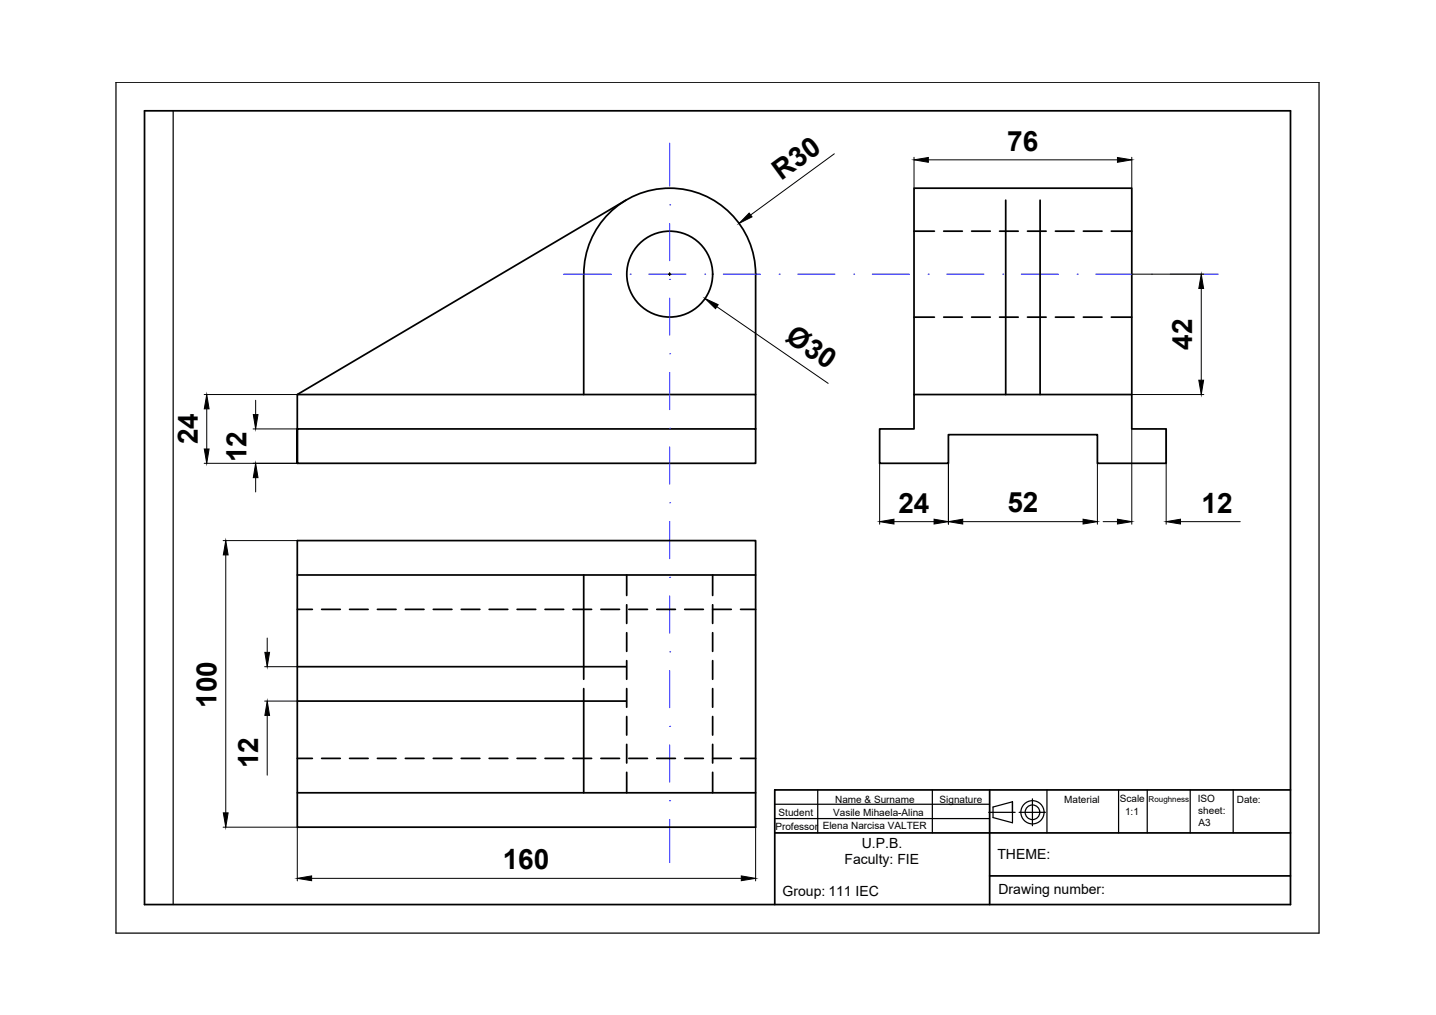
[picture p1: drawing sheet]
<svg xmlns="http://www.w3.org/2000/svg" width="297mm" height="210mm" viewBox="0 0 297 210" stroke-linecap="round" stroke-linejoin="round" font-family="sans-serif">
<!-- layer: 0 -->
<path d="M24 17h248.8v176h-248.8zM35.8 22.9v164.2M160.3 163.4h.1M160.3 169.3h44.4M160.3 166.3h44.4M169.1 163.4v8.8M192.9 163.4v8.8M216.6 163.4v8.8M231.4 163.4v8.8M237.3 163.4v8.8M246.2 163.4v8.8M255.1 163.4v8.8" fill="none" stroke="#000" stroke-width=".25"/>
<path d="M29.9 22.9h237v164.2h-237zM160.3 172.2h106.6M204.7 163.4v23.7M266.9 163.4h-106.6v23.7M204.7 181.1h62.2" fill="none" stroke="#000" stroke-width=".36"/>
<!-- layer: indicator -->
<g fill="none" stroke="#000" stroke-width=".25">
<path d="M204.5 168h5.5M209.4 165.8l-4 1.1v2.2l4 1.1v-4.4v2.2M210.8 168h5.4M213.6 165.2v5.6"/>
<circle cx="213.6" cy="168" r="2.4"/>
<circle cx="213.6" cy="168" r="1.51"/>
</g>
<!-- layer: VISIBLE -->
<g fill="none" stroke="#000" stroke-width=".36">
<path d="M129.5 41.4l-68 40.2M208 41.4v40.2M215.1 41.4v40.2M120.7 81.6l.1-24.9a17.8 17.8 0 0 1 17.7-17.8 17.8 17.8 0 0 1 17.8 17.8v24.9M156.3 88.7v-7.1h-94.8v14.2h94.8v-7.1h-94.8v7.1M182 88.7h7.1v-7.1h45v7.1h7.1v7.1h-14.2v-5.9h-30.8v5.9h-14.2zM189.1 81.6v-42.7h45v42.7M61.5 111.8h94.8v59.3h-94.8zM61.5 118.9h94.8M120.7 118.9v19M61.5 137.9h68M61.5 145h68"/>
<path d="M120.7 145v18.9M61.5 163.9h94.8"/>
<circle cx="138.5" cy="56.7" r="8.9"/>
</g>
<!-- layer: AXIS -->
<g fill="none" stroke="#00f" stroke-width=".21">
<path d="M138.5 29.6v8.9M116.6 56.7h9.9M130.4 56.7h.1M134.2 56.7h7.7M138.5 57.8h.1M138.5 42.4h.1M138.5 46.2v7.7M145.8 56.7h.1M149.6 56.7h7.7M161.2 56.7h.1M165 56.7h7.7M176.6 56.7h.1"/>
<path d="M180.4 56.7h7.7M192 56.7h.1M195.8 56.7h7.7M207.4 56.7h.1M211.3 56.7h7.7M222.8 56.7h.1M226.7 56.7h7.7M238.2 56.7h.1M242 56.7h10M138.5 73.2h.1M138.5 61.6v7.7M138.5 77v7.7"/>
<path d="M138.5 88.6h.1M138.5 92.4v7.7M138.5 119.4h.1M138.5 104h.1M138.5 107.8v7.7M138.5 134.8h.1M138.5 123.2v7.8M138.5 138.7v7.7M138.5 150.2h.1M138.5 154v7.7M138.5 165.6h.1M138.5 169.5v8.9"/>
</g>
<!-- layer: INVISIBLE -->
<g fill="none" stroke="#000" stroke-width=".36">
<path d="M189.1 47.8h4.2M195.2 47.8h3.9M201 47.8h3.8M206.8 47.8h3.8M212.5 47.8h3.9M218.3 47.8h3.9M224.1 47.8h3.9M229.9 47.8h4.2M189.1 65.6h4.2M195.2 65.6h3.9M201 65.6h3.8M206.8 65.6h3.8"/>
<path d="M212.5 65.6h3.9M218.3 65.6h3.9M224.1 65.6h3.9M229.9 65.6h4.2M129.6 118.9v4.2M147.4 118.9v4.2M61.5 126h3.1M66.5 126h3.9M72.3 126h3.8M78.1 126h3.8M83.8 126h3.9M89.6 126h3.9"/>
<path d="M95.4 126h3.9M101.2 126h3.8M107 126h3.8M112.7 126h3.9M118.5 126h3.9M120.7 137.9v2.6M124.3 126h3.9M129.6 125.1v3.8M129.6 130.8v3.9M129.6 136.6v3.9M130.1 126h3.8M135.9 126h3.8"/>
<path d="M141.6 126h3.9M147.4 125.1v3.8M147.4 130.8v3.9M147.4 136.6v3.9M147.4 126h3.9M153.2 126h3.1M61.5 156.8h3.1M66.5 156.8h3.9M72.3 156.8h3.8M78.1 156.8h3.8M83.8 156.8h3.9M89.6 156.8h3.9"/>
<path d="M95.4 156.8h3.9M101.2 156.8h3.8M107 156.8h3.8M112.7 156.8h3.9M118.5 156.8h3.9M120.7 142.4v2.6M124.3 156.8h3.9M129.6 142.4v3.9M129.6 148.2v3.8M129.6 153.9v3.9M129.6 159.7v4.2M130.1 156.8h3.8"/>
<path d="M135.9 156.8h3.8M141.6 156.8h3.9M147.4 142.4v3.9M147.4 148.2v3.8M147.4 153.9v3.9M147.4 159.7v4.2M147.4 156.8h3.9M153.2 156.8h3.1"/>
</g>
<!-- layer: DIMENSION -->
<g fill="none" stroke="#000" stroke-width=".21">
<path d="M172.6 31.8l-17.3 12.7M189.1 32.5v6.4M192 33.1h39.1M234.1 32.5v6.4M138.2 56.7h.6M138.5 56.4v.6M234.1 56.7h14.9M248.5 59.7v18.9M148.3 63.4l23 15.9M42.2 95.8h19.3M42.2 81.6h19.3M42.8 84.6v8.3"/>
<path d="M52.4 88.7h9.1M52.9 82.8v2.9M52.9 98.8v2.9M182 95.8v12.6M196.2 95.8v12.6M227 95.8v12.6M234.1 88.7v19.7M234.1 81.6h14.9M241.2 88.7v19.7M46.2 111.8h15.3M46.7 114.8v53.3M184.9 107.9h8.3"/>
<path d="M199.1 107.9h24.9M228.2 107.9h2.9M244.2 107.9h12.3M54.7 137.9h6.8M55.3 131.9v3M54.7 145h6.8M55.3 147.9v12.4M46.2 171.1h15.3v11.1M156.3 171.1v11.1M64.5 181.6h88.8"/>
</g>
<g fill="#000" stroke="#000" stroke-width=".21">
<path d="M189.1 33.1l2.9-.5v1zM231.1 32.6l3 .5-3 .5zM155 44.1l.6 .7-2.7 1.4zM248.5 56.7l.5 3h-1zM145.8 61.7l2.8 1.3-.6 .8zM248 78.6h1l-.5 3zM42.3 92.9h1l-.5 2.9zM42.8 81.6l.5 3h-1zM52.9 95.8l.5 3h-1zM52.4 85.7h1l-.5 3zM46.7 111.8l.5 3h-1zM182 107.9l2.9-.5v1z"/>
<path d="M193.2 107.4l3 .5-3 .5zM196.2 107.9l2.9-.5v1zM224 107.4l3 .5-3 .5zM231.1 107.4l3 .5-3 .5zM241.2 107.9l3-.5v1zM54.8 134.9h1l-.5 3zM55.3 145l.5 2.9h-1zM46.2 168.1h1l-.5 3zM61.5 181.6l3-.5v1zM153.3 181.1l3 .5-3 .5z"/>
</g>
<g font-size="5.8">
<text x="208.4" y="31.1">76</text>
<text x="161.6" y="37.4" transform="rotate(-36 161.6 37.4)">R30</text>
<text x="162.2" y="70.4" transform="rotate(35 162.2 70.4)">Ø30</text>
<text x="246.6" y="72.3" transform="rotate(-90 246.6 72.3)">42</text>
<text x="40.9" y="91.9" transform="rotate(-90 40.9 91.9)">24</text>
<text x="51" y="95.6" transform="rotate(-90 51 95.6)">12</text>
<text x="185.8" y="106">24</text>
<text x="208.4" y="105.9">52</text>
<text x="248.5" y="106">12</text>
<text x="44.8" y="146.4" transform="rotate(-90 44.8 146.4)">100</text>
<text x="53.4" y="158.9" transform="rotate(-90 53.4 158.9)">12</text>
<text x="104" y="179.7">160</text>
</g>
<g font-size="2.9">
<text x="174.7" y="178.7">Faculty: FIE</text>
<text x="178.3" y="175.3">U.P.B.</text>
<text x="206.3" y="177.7">THEME:</text>
<text x="161.9" y="185.3">Group: 111 IEC</text>
<text x="206.6" y="184.8">Drawing number:</text>
</g>
<g font-size="2.1">
<text x="172.7" y="166.1">Name &amp; Surname</text>
<text x="194.4" y="166.1">Signature</text>
<text x="220.1" y="166">Material</text>
<text x="231.6" y="165.9">Scale</text>
<text x="247.7" y="165.8">ISO</text>
<text x="255.8" y="166">Date:</text>
<text x="160.4" y="171.6">Professor</text>
<text x="161.1" y="168.8">Student</text>
<text x="170.2" y="171.5">Elena Narcisa VALTER</text>
<text x="172.3" y="168.8">Vasile Mihaela-Alina</text>
<text x="232.7" y="168.6">1:1</text>
<text x="247.9" y="168.3">sheet:</text>
<text x="247.9" y="170.8">A3</text>
</g>
<text font-size="1.7" x="237.6" y="165.8">Roughness</text>
</svg>
